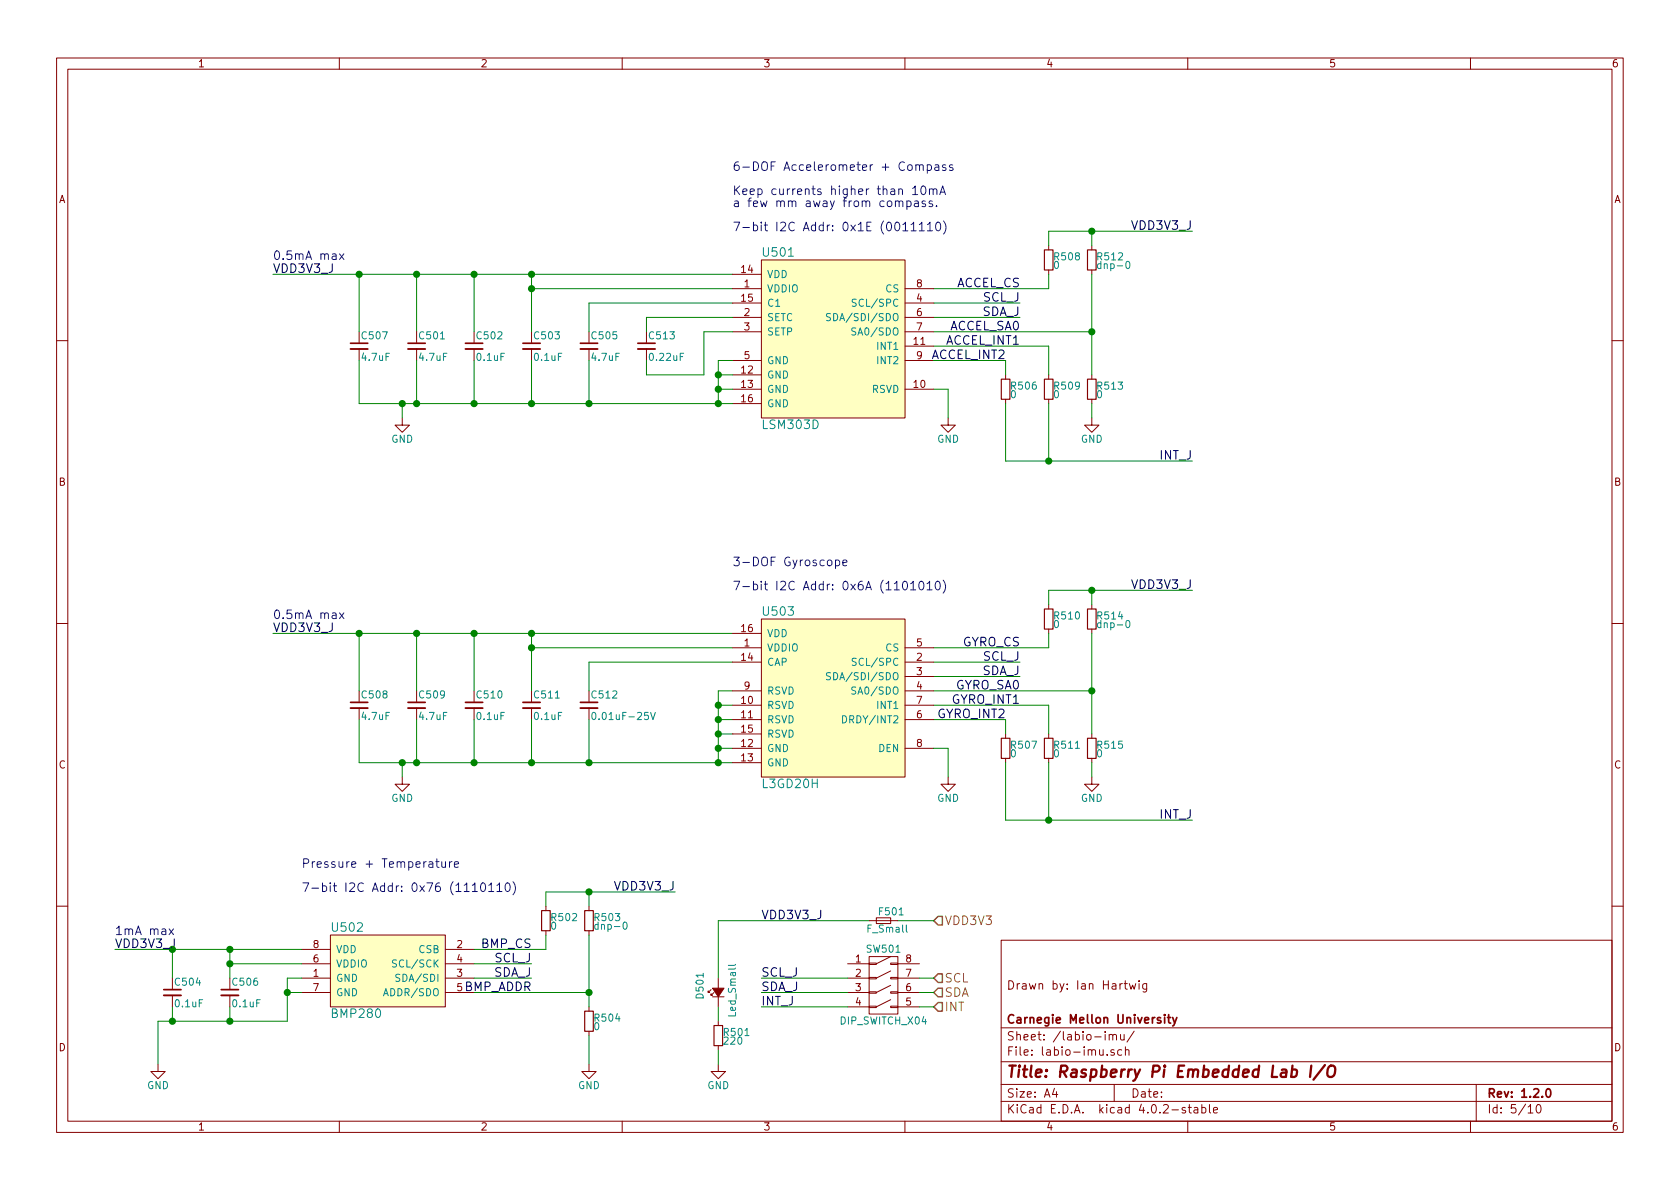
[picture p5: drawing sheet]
EESchema Schematic File Version 2
LIBS:power
LIBS:device
LIBS:transistors
LIBS:conn
LIBS:linear
LIBS:regul
LIBS:74xx
LIBS:cmos4000
LIBS:adc-dac
LIBS:memory
LIBS:xilinx
LIBS:microcontrollers
LIBS:dsp
LIBS:microchip
LIBS:analog_switches
LIBS:motorola
LIBS:texas
LIBS:intel
LIBS:audio
LIBS:interface
LIBS:digital-audio
LIBS:philips
LIBS:display
LIBS:cypress
LIBS:siliconi
LIBS:opto
LIBS:atmel
LIBS:contrib
LIBS:valves
LIBS:labio-special
LIBS:wise_logo
LIBS:cmu_logo
LIBS:labio-cache
EELAYER 25 0
EELAYER END
$Descr A4 11693 8268
encoding utf-8
Sheet 5 10
Title "Raspberry Pi Embedded Lab I/O"
Date ""
Rev "1.2.0"
Comp "Carnegie Mellon University"
Comment1 ""
Comment2 "Drawn by: Ian Hartwig"
Comment3 ""
Comment4 ""
$EndDescr
Text Notes 5100 1600 0    60   ~ 0
6-DOF Accelerometer + Compass\n\nKeep currents higher than 10mA\na few mm away from compass.\n\n7-bit I2C Addr: 0x1E (0011110)
$Comp
L GND #PWR010
U 1 1
P 2800 2900
F 0 "#PWR010" H 2800 2650 50  0001 C CNN
F 1 "GND" H 2800 2750 50  0000 C CNN
F 2 "" H 2800 2900 50  0000 C CNN
F 3 "" H 2800 2900 50  0000 C CNN
	1    2800 2900
	1    0    0    -1  
$EndComp
$Comp
L C_Small C505
U 1 1
P 4100 2400
F 0 "C505" H 4110 2470 50  0000 L CNN
F 1 "4.7uF" H 4110 2320 50  0000 L CNN
F 2 "Capacitors_SMD:C_0805" H 4100 2400 50  0001 C CNN
F 3 "" H 4100 2400 50  0000 C CNN
	1    4100 2400
	1    0    0    -1  
$EndComp
$Comp
L C_Small C503
U 1 1
P 3700 2400
F 0 "C503" H 3710 2470 50  0000 L CNN
F 1 "0.1uF" H 3710 2320 50  0000 L CNN
F 2 "Capacitors_SMD:C_0603" H 3700 2400 50  0001 C CNN
F 3 "" H 3700 2400 50  0000 C CNN
	1    3700 2400
	1    0    0    -1  
$EndComp
$Comp
L C_Small C502
U 1 1
P 3300 2400
F 0 "C502" H 3310 2470 50  0000 L CNN
F 1 "0.1uF" H 3310 2320 50  0000 L CNN
F 2 "Capacitors_SMD:C_0603" H 3300 2400 50  0001 C CNN
F 3 "" H 3300 2400 50  0000 C CNN
	1    3300 2400
	1    0    0    -1  
$EndComp
Wire Wire Line
	5100 2100 4100 2100
Wire Wire Line
	4100 2100 4100 2300
Wire Wire Line
	1900 1900 5100 1900
Wire Wire Line
	2900 1900 2900 2300
Connection ~ 2900 1900
Wire Wire Line
	3300 2300 3300 1900
Connection ~ 3300 1900
Wire Wire Line
	3700 1900 3700 2300
Connection ~ 3700 1900
Wire Wire Line
	3700 2000 5100 2000
Connection ~ 3700 2000
Text HLabel 6500 7000 2    60   Input ~ 0
INT
Text HLabel 6500 6800 2    60   Input ~ 0
SCL
Text HLabel 6500 6900 2    60   Input ~ 0
SDA
Text HLabel 6500 6400 2    60   Input ~ 0
VDD3V3
Wire Wire Line
	7100 2200 6500 2200
Wire Wire Line
	6500 2100 7100 2100
$Comp
L C_Small C506
U 1 1
P 1600 6900
F 0 "C506" H 1610 6970 50  0000 L CNN
F 1 "0.1uF" H 1610 6820 50  0000 L CNN
F 2 "Capacitors_SMD:C_0603" H 1600 6900 50  0001 C CNN
F 3 "" H 1600 6900 50  0000 C CNN
	1    1600 6900
	1    0    0    -1  
$EndComp
$Comp
L C_Small C504
U 1 1
P 1200 6900
F 0 "C504" H 1210 6970 50  0000 L CNN
F 1 "0.1uF" H 1210 6820 50  0000 L CNN
F 2 "Capacitors_SMD:C_0603" H 1200 6900 50  0001 C CNN
F 3 "" H 1200 6900 50  0000 C CNN
	1    1200 6900
	1    0    0    -1  
$EndComp
$Comp
L GND #PWR011
U 1 1
P 1100 7400
F 0 "#PWR011" H 1100 7150 50  0001 C CNN
F 1 "GND" H 1100 7250 50  0000 C CNN
F 2 "" H 1100 7400 50  0000 C CNN
F 3 "" H 1100 7400 50  0000 C CNN
	1    1100 7400
	1    0    0    -1  
$EndComp
Text Notes 2100 6200 0    60   ~ 0
Pressure + Temperature\n\n7-bit I2C Addr: 0x76 (1110110)
Text Notes 1900 1800 0    60   ~ 0
0.5mA max
Text Notes 800  6500 0    60   ~ 0
1mA max
$Comp
L DIP_SWITCH_X04 SW501
U 1 1
P 6150 6850
F 0 "SW501" H 6150 7100 50  0000 C CNN
F 1 "DIP_SWITCH_X04" H 6150 6600 50  0000 C CNN
F 2 "labio-special:DIP-8_W7.62mm_SMT" H 6150 5650 50  0001 C CNN
F 3 "" H 6150 5650 50  0000 C CNN
	1    6150 6850
	1    0    0    -1  
$EndComp
Wire Wire Line
	6400 6800 6500 6800
Wire Wire Line
	6500 6900 6400 6900
Wire Wire Line
	6400 7000 6500 7000
Text Label 7100 2200 2    60   ~ 0
SDA_J
Text Label 7100 2100 2    60   ~ 0
SCL_J
Text Label 8300 1600 2    60   ~ 0
VDD3V3_J
Text Label 1900 1900 0    60   ~ 0
VDD3V3_J
$Comp
L Led_Small D501
U 1 1
P 5000 6900
F 0 "D501" H 4950 7025 50  0000 L CNN
F 1 "Led_Small" H 4825 6800 50  0000 L CNN
F 2 "LEDs:LED-0603" V 5000 6900 50  0001 C CNN
F 3 "" V 5000 6900 50  0000 C CNN
	1    5000 6900
	0    -1   -1   0   
$EndComp
$Comp
L R_Small R501
U 1 1
P 5000 7200
F 0 "R501" H 5030 7220 50  0000 L CNN
F 1 "220" H 5030 7160 50  0000 L CNN
F 2 "Resistors_SMD:R_0603" H 5000 7200 50  0001 C CNN
F 3 "" H 5000 7200 50  0000 C CNN
	1    5000 7200
	1    0    0    -1  
$EndComp
Wire Wire Line
	5000 7000 5000 7100
$Comp
L C_Small C501
U 1 1
P 2900 2400
F 0 "C501" H 2910 2470 50  0000 L CNN
F 1 "4.7uF" H 2910 2320 50  0000 L CNN
F 2 "Capacitors_SMD:C_0805" H 2900 2400 50  0001 C CNN
F 3 "" H 2900 2400 50  0000 C CNN
	1    2900 2400
	1    0    0    -1  
$EndComp
$Comp
L LSM303D U501
U 1 1
P 5800 2200
F 0 "U501" H 5300 2650 60  0000 L CNN
F 1 "LSM303D" H 5300 1450 60  0000 L CNN
F 2 "labio-special:LGA-16_3x3mm_Pitch0.5mm_ST" H 5800 2150 60  0001 C CNN
F 3 "" H 5800 2150 60  0000 C CNN
	1    5800 2200
	1    0    0    -1  
$EndComp
$Comp
L C_Small C513
U 1 1
P 4500 2400
F 0 "C513" H 4510 2470 50  0000 L CNN
F 1 "0.22uF" H 4510 2320 50  0000 L CNN
F 2 "Capacitors_SMD:C_0603" H 4500 2400 50  0001 C CNN
F 3 "" H 4500 2400 50  0000 C CNN
	1    4500 2400
	1    0    0    -1  
$EndComp
$Comp
L BMP280 U502
U 1 1
P 2700 6800
F 0 "U502" H 2300 7150 60  0000 L CNN
F 1 "BMP280" H 2300 6550 60  0000 L CNN
F 2 "labio-special:LGA-8_2.5x2.0mm_Pitch0.65mm_BMx280" H 2100 6600 60  0001 C CNN
F 3 "" H 2100 6600 60  0000 C CNN
	1    2700 6800
	1    0    0    -1  
$EndComp
Wire Wire Line
	5300 6800 5900 6800
Wire Wire Line
	5900 6900 5300 6900
Wire Wire Line
	5300 7000 5900 7000
Text Label 5300 6400 0    60   ~ 0
VDD3V3_J
Text Label 5300 6800 0    60   ~ 0
SCL_J
Text Label 5300 6900 0    60   ~ 0
SDA_J
Text Label 5300 7000 0    60   ~ 0
INT_J
$Comp
L R_Small R509
U 1 1
P 7300 2700
F 0 "R509" H 7330 2720 50  0000 L CNN
F 1 "0" H 7330 2660 50  0000 L CNN
F 2 "Resistors_SMD:R_0603" H 7300 2700 50  0001 C CNN
F 3 "" H 7300 2700 50  0000 C CNN
	1    7300 2700
	1    0    0    -1  
$EndComp
$Comp
L R_Small R513
U 1 1
P 7600 2700
F 0 "R513" H 7630 2720 50  0000 L CNN
F 1 "0" H 7630 2660 50  0000 L CNN
F 2 "Resistors_SMD:R_0603" H 7600 2700 50  0001 C CNN
F 3 "" H 7600 2700 50  0000 C CNN
	1    7600 2700
	1    0    0    -1  
$EndComp
$Comp
L R_Small R506
U 1 1
P 7000 2700
F 0 "R506" H 7030 2720 50  0000 L CNN
F 1 "0" H 7030 2660 50  0000 L CNN
F 2 "Resistors_SMD:R_0603" H 7000 2700 50  0001 C CNN
F 3 "" H 7000 2700 50  0000 C CNN
	1    7000 2700
	1    0    0    -1  
$EndComp
$Comp
L GND #PWR012
U 1 1
P 6600 2900
F 0 "#PWR012" H 6600 2650 50  0001 C CNN
F 1 "GND" H 6600 2750 50  0000 C CNN
F 2 "" H 6600 2900 50  0000 C CNN
F 3 "" H 6600 2900 50  0000 C CNN
	1    6600 2900
	1    0    0    -1  
$EndComp
Wire Wire Line
	6600 2900 6600 2700
Wire Wire Line
	6600 2700 6500 2700
Wire Wire Line
	6500 2500 7000 2500
Wire Wire Line
	6500 2400 7300 2400
Wire Wire Line
	5100 2200 4500 2200
Wire Wire Line
	4500 2200 4500 2300
Wire Wire Line
	4500 2500 4500 2600
Wire Wire Line
	4500 2600 4900 2600
Wire Wire Line
	4900 2600 4900 2300
Wire Wire Line
	4900 2300 5100 2300
Wire Wire Line
	2500 2800 5100 2800
Wire Wire Line
	5000 2700 5100 2700
Wire Wire Line
	5000 2500 5000 2800
Connection ~ 5000 2800
Wire Wire Line
	5100 2600 5000 2600
Connection ~ 5000 2700
Wire Wire Line
	5100 2500 5000 2500
Connection ~ 5000 2600
Wire Wire Line
	4100 2500 4100 2800
Connection ~ 4100 2800
Wire Wire Line
	3700 2500 3700 2800
Connection ~ 3700 2800
Wire Wire Line
	3300 2500 3300 2800
Connection ~ 3300 2800
Wire Wire Line
	2900 2500 2900 2800
Connection ~ 2900 2800
$Comp
L R_Small R508
U 1 1
P 7300 1800
F 0 "R508" H 7330 1820 50  0000 L CNN
F 1 "0" H 7330 1760 50  0000 L CNN
F 2 "Resistors_SMD:R_0603" H 7300 1800 50  0001 C CNN
F 3 "" H 7300 1800 50  0000 C CNN
	1    7300 1800
	1    0    0    -1  
$EndComp
Wire Wire Line
	7300 1700 7300 1600
Wire Wire Line
	7300 1600 8300 1600
Wire Wire Line
	7300 1900 7300 2000
Wire Wire Line
	7300 2000 6500 2000
$Comp
L R_Small R512
U 1 1
P 7600 1800
F 0 "R512" H 7630 1820 50  0000 L CNN
F 1 "dnp-0" H 7630 1760 50  0000 L CNN
F 2 "Resistors_SMD:R_0603" H 7600 1800 50  0001 C CNN
F 3 "" H 7600 1800 50  0000 C CNN
	1    7600 1800
	1    0    0    -1  
$EndComp
Wire Wire Line
	7600 1700 7600 1600
Connection ~ 7600 1600
$Comp
L GND #PWR013
U 1 1
P 7600 2900
F 0 "#PWR013" H 7600 2650 50  0001 C CNN
F 1 "GND" H 7600 2750 50  0000 C CNN
F 2 "" H 7600 2900 50  0000 C CNN
F 3 "" H 7600 2900 50  0000 C CNN
	1    7600 2900
	1    0    0    -1  
$EndComp
Wire Wire Line
	7600 2900 7600 2800
Wire Wire Line
	7600 1900 7600 2600
Wire Wire Line
	6500 2300 7600 2300
Connection ~ 7600 2300
Wire Wire Line
	7000 2500 7000 2600
Wire Wire Line
	7300 2400 7300 2600
Wire Wire Line
	7300 2800 7300 3200
Wire Wire Line
	7000 3200 8300 3200
Wire Wire Line
	7000 2800 7000 3200
Connection ~ 7300 3200
Text Label 8300 3200 2    60   ~ 0
INT_J
Text Label 7000 2500 2    60   ~ 0
ACCEL_INT2
Text Label 7100 2400 2    60   ~ 0
ACCEL_INT1
Text Label 7100 2300 2    60   ~ 0
ACCEL_SA0
Text Label 7100 2000 2    60   ~ 0
ACCEL_CS
Wire Wire Line
	2800 2800 2800 2900
$Comp
L GND #PWR014
U 1 1
P 5000 7400
F 0 "#PWR014" H 5000 7150 50  0001 C CNN
F 1 "GND" H 5000 7250 50  0000 C CNN
F 2 "" H 5000 7400 50  0000 C CNN
F 3 "" H 5000 7400 50  0000 C CNN
	1    5000 7400
	1    0    0    -1  
$EndComp
Wire Wire Line
	5000 7400 5000 7300
Wire Wire Line
	5000 6400 5000 6800
$Comp
L GND #PWR015
U 1 1
P 2800 5400
F 0 "#PWR015" H 2800 5150 50  0001 C CNN
F 1 "GND" H 2800 5250 50  0000 C CNN
F 2 "" H 2800 5400 50  0000 C CNN
F 3 "" H 2800 5400 50  0000 C CNN
	1    2800 5400
	1    0    0    -1  
$EndComp
$Comp
L C_Small C512
U 1 1
P 4100 4900
F 0 "C512" H 4110 4970 50  0000 L CNN
F 1 "0.01uF-25V" H 4110 4820 50  0000 L CNN
F 2 "Capacitors_SMD:C_0603" H 4100 4900 50  0001 C CNN
F 3 "" H 4100 4900 50  0000 C CNN
	1    4100 4900
	1    0    0    -1  
$EndComp
$Comp
L C_Small C511
U 1 1
P 3700 4900
F 0 "C511" H 3710 4970 50  0000 L CNN
F 1 "0.1uF" H 3710 4820 50  0000 L CNN
F 2 "Capacitors_SMD:C_0603" H 3700 4900 50  0001 C CNN
F 3 "" H 3700 4900 50  0000 C CNN
	1    3700 4900
	1    0    0    -1  
$EndComp
$Comp
L C_Small C510
U 1 1
P 3300 4900
F 0 "C510" H 3310 4970 50  0000 L CNN
F 1 "0.1uF" H 3310 4820 50  0000 L CNN
F 2 "Capacitors_SMD:C_0603" H 3300 4900 50  0001 C CNN
F 3 "" H 3300 4900 50  0000 C CNN
	1    3300 4900
	1    0    0    -1  
$EndComp
Wire Wire Line
	5100 4600 4100 4600
Wire Wire Line
	4100 4600 4100 4800
Wire Wire Line
	1900 4400 5100 4400
Wire Wire Line
	2900 4400 2900 4800
Connection ~ 2900 4400
Wire Wire Line
	3300 4800 3300 4400
Connection ~ 3300 4400
Wire Wire Line
	3700 4400 3700 4800
Connection ~ 3700 4400
Wire Wire Line
	3700 4500 5100 4500
Connection ~ 3700 4500
Text Notes 1900 4300 0    60   ~ 0
0.5mA max
Text Label 1900 4400 0    60   ~ 0
VDD3V3_J
$Comp
L C_Small C509
U 1 1
P 2900 4900
F 0 "C509" H 2910 4970 50  0000 L CNN
F 1 "4.7uF" H 2910 4820 50  0000 L CNN
F 2 "Capacitors_SMD:C_0805" H 2900 4900 50  0001 C CNN
F 3 "" H 2900 4900 50  0000 C CNN
	1    2900 4900
	1    0    0    -1  
$EndComp
Wire Wire Line
	2500 5300 5100 5300
Wire Wire Line
	5000 5200 5100 5200
Wire Wire Line
	5000 4800 5000 5300
Connection ~ 5000 5300
Wire Wire Line
	5100 5100 5000 5100
Connection ~ 5000 5200
Wire Wire Line
	5100 5000 5000 5000
Connection ~ 5000 5100
Wire Wire Line
	4100 5000 4100 5300
Connection ~ 4100 5300
Wire Wire Line
	3700 5000 3700 5300
Connection ~ 3700 5300
Wire Wire Line
	3300 5000 3300 5300
Connection ~ 3300 5300
Wire Wire Line
	2900 5000 2900 5300
Connection ~ 2900 5300
Wire Wire Line
	2800 5300 2800 5400
Wire Wire Line
	5100 4900 5000 4900
Connection ~ 5000 5000
Wire Wire Line
	5100 4800 5000 4800
Connection ~ 5000 4900
Wire Wire Line
	7100 4700 6500 4700
Wire Wire Line
	6500 4600 7100 4600
Text Label 7100 4700 2    60   ~ 0
SDA_J
Text Label 7100 4600 2    60   ~ 0
SCL_J
Text Label 8300 4100 2    60   ~ 0
VDD3V3_J
$Comp
L R_Small R511
U 1 1
P 7300 5200
F 0 "R511" H 7330 5220 50  0000 L CNN
F 1 "0" H 7330 5160 50  0000 L CNN
F 2 "Resistors_SMD:R_0603" H 7300 5200 50  0001 C CNN
F 3 "" H 7300 5200 50  0000 C CNN
	1    7300 5200
	1    0    0    -1  
$EndComp
$Comp
L R_Small R515
U 1 1
P 7600 5200
F 0 "R515" H 7630 5220 50  0000 L CNN
F 1 "0" H 7630 5160 50  0000 L CNN
F 2 "Resistors_SMD:R_0603" H 7600 5200 50  0001 C CNN
F 3 "" H 7600 5200 50  0000 C CNN
	1    7600 5200
	1    0    0    -1  
$EndComp
$Comp
L R_Small R507
U 1 1
P 7000 5200
F 0 "R507" H 7030 5220 50  0000 L CNN
F 1 "0" H 7030 5160 50  0000 L CNN
F 2 "Resistors_SMD:R_0603" H 7000 5200 50  0001 C CNN
F 3 "" H 7000 5200 50  0000 C CNN
	1    7000 5200
	1    0    0    -1  
$EndComp
Wire Wire Line
	6500 5000 7000 5000
Wire Wire Line
	6500 4900 7300 4900
$Comp
L R_Small R510
U 1 1
P 7300 4300
F 0 "R510" H 7330 4320 50  0000 L CNN
F 1 "0" H 7330 4260 50  0000 L CNN
F 2 "Resistors_SMD:R_0603" H 7300 4300 50  0001 C CNN
F 3 "" H 7300 4300 50  0000 C CNN
	1    7300 4300
	1    0    0    -1  
$EndComp
Wire Wire Line
	7300 4200 7300 4100
Wire Wire Line
	7300 4100 8300 4100
Wire Wire Line
	7300 4400 7300 4500
Wire Wire Line
	7300 4500 6500 4500
$Comp
L R_Small R514
U 1 1
P 7600 4300
F 0 "R514" H 7630 4320 50  0000 L CNN
F 1 "dnp-0" H 7630 4260 50  0000 L CNN
F 2 "Resistors_SMD:R_0603" H 7600 4300 50  0001 C CNN
F 3 "" H 7600 4300 50  0000 C CNN
	1    7600 4300
	1    0    0    -1  
$EndComp
Wire Wire Line
	7600 4200 7600 4100
Connection ~ 7600 4100
$Comp
L GND #PWR016
U 1 1
P 7600 5400
F 0 "#PWR016" H 7600 5150 50  0001 C CNN
F 1 "GND" H 7600 5250 50  0000 C CNN
F 2 "" H 7600 5400 50  0000 C CNN
F 3 "" H 7600 5400 50  0000 C CNN
	1    7600 5400
	1    0    0    -1  
$EndComp
Wire Wire Line
	7600 5400 7600 5300
Wire Wire Line
	7600 4400 7600 5100
Wire Wire Line
	6500 4800 7600 4800
Connection ~ 7600 4800
Wire Wire Line
	7000 5000 7000 5100
Wire Wire Line
	7300 4900 7300 5100
Wire Wire Line
	7300 5300 7300 5700
Wire Wire Line
	7000 5700 8300 5700
Wire Wire Line
	7000 5300 7000 5700
Connection ~ 7300 5700
Text Label 8300 5700 2    60   ~ 0
INT_J
Text Label 7000 5000 2    60   ~ 0
GYRO_INT2
Text Label 7100 4900 2    60   ~ 0
GYRO_INT1
Text Label 7100 4800 2    60   ~ 0
GYRO_SA0
Text Label 7100 4500 2    60   ~ 0
GYRO_CS
$Comp
L L3GD20H U503
U 1 1
P 5800 4700
F 0 "U503" H 5300 5150 60  0000 L CNN
F 1 "L3GD20H" H 5300 3950 60  0000 L CNN
F 2 "labio-special:LGA-16_3x3mm_Pitch0.5mm_ST" H 5800 4650 60  0001 C CNN
F 3 "" H 5800 4650 60  0000 C CNN
	1    5800 4700
	1    0    0    -1  
$EndComp
Wire Wire Line
	6600 5200 6500 5200
$Comp
L GND #PWR017
U 1 1
P 6600 5400
F 0 "#PWR017" H 6600 5150 50  0001 C CNN
F 1 "GND" H 6600 5250 50  0000 C CNN
F 2 "" H 6600 5400 50  0000 C CNN
F 3 "" H 6600 5400 50  0000 C CNN
	1    6600 5400
	1    0    0    -1  
$EndComp
$Comp
L C_Small C508
U 1 1
P 2500 4900
F 0 "C508" H 2510 4970 50  0000 L CNN
F 1 "4.7uF" H 2510 4820 50  0000 L CNN
F 2 "Capacitors_SMD:C_0805" H 2500 4900 50  0001 C CNN
F 3 "" H 2500 4900 50  0000 C CNN
	1    2500 4900
	1    0    0    -1  
$EndComp
Wire Wire Line
	2500 5000 2500 5300
Connection ~ 2800 5300
Wire Wire Line
	2500 4800 2500 4400
Connection ~ 2500 4400
$Comp
L C_Small C507
U 1 1
P 2500 2400
F 0 "C507" H 2510 2470 50  0000 L CNN
F 1 "4.7uF" H 2510 2320 50  0000 L CNN
F 2 "Capacitors_SMD:C_0805" H 2500 2400 50  0001 C CNN
F 3 "" H 2500 2400 50  0000 C CNN
	1    2500 2400
	1    0    0    -1  
$EndComp
Wire Wire Line
	2500 2300 2500 1900
Connection ~ 2500 1900
Wire Wire Line
	2500 2500 2500 2800
Connection ~ 2800 2800
Text Notes 5100 4100 0    60   ~ 0
3-DOF Gyroscope\n\n7-bit I2C Addr: 0x6A (1101010)
Wire Wire Line
	1100 7400 1100 7100
Wire Wire Line
	1100 7100 2000 7100
Wire Wire Line
	1200 7100 1200 7000
Wire Wire Line
	1600 7100 1600 7000
Connection ~ 1200 7100
Wire Wire Line
	2000 7100 2000 6800
Wire Wire Line
	2000 6900 2100 6900
Connection ~ 1600 7100
Wire Wire Line
	2000 6800 2100 6800
Connection ~ 2000 6900
Wire Wire Line
	800  6600 2100 6600
Wire Wire Line
	1200 6800 1200 6600
Connection ~ 1200 6600
Wire Wire Line
	1600 6600 1600 6800
Connection ~ 1600 6600
Wire Wire Line
	1600 6700 2100 6700
Connection ~ 1600 6700
Text Label 800  6600 0    60   ~ 0
VDD3V3_J
$Comp
L R_Small R502
U 1 1
P 3800 6400
F 0 "R502" H 3830 6420 50  0000 L CNN
F 1 "0" H 3830 6360 50  0000 L CNN
F 2 "Resistors_SMD:R_0603" H 3800 6400 50  0001 C CNN
F 3 "" H 3800 6400 50  0000 C CNN
	1    3800 6400
	1    0    0    -1  
$EndComp
Wire Wire Line
	3800 6500 3800 6600
Wire Wire Line
	3800 6600 3300 6600
Wire Wire Line
	3300 6700 3700 6700
Wire Wire Line
	3700 6800 3300 6800
$Comp
L R_Small R503
U 1 1
P 4100 6400
F 0 "R503" H 4130 6420 50  0000 L CNN
F 1 "dnp-0" H 4130 6360 50  0000 L CNN
F 2 "Resistors_SMD:R_0603" H 4100 6400 50  0001 C CNN
F 3 "" H 4100 6400 50  0000 C CNN
	1    4100 6400
	1    0    0    -1  
$EndComp
$Comp
L R_Small R504
U 1 1
P 4100 7100
F 0 "R504" H 4130 7120 50  0000 L CNN
F 1 "0" H 4130 7060 50  0000 L CNN
F 2 "Resistors_SMD:R_0603" H 4100 7100 50  0001 C CNN
F 3 "" H 4100 7100 50  0000 C CNN
	1    4100 7100
	1    0    0    -1  
$EndComp
$Comp
L GND #PWR018
U 1 1
P 4100 7400
F 0 "#PWR018" H 4100 7150 50  0001 C CNN
F 1 "GND" H 4100 7250 50  0000 C CNN
F 2 "" H 4100 7400 50  0000 C CNN
F 3 "" H 4100 7400 50  0000 C CNN
	1    4100 7400
	1    0    0    -1  
$EndComp
Wire Wire Line
	4100 7400 4100 7200
Wire Wire Line
	4100 6500 4100 7000
Wire Wire Line
	4100 6900 3300 6900
Connection ~ 4100 6900
Text Label 3700 6700 2    60   ~ 0
SCL_J
Text Label 3700 6800 2    60   ~ 0
SDA_J
Wire Wire Line
	4100 6300 4100 6200
Wire Wire Line
	3800 6200 4700 6200
Wire Wire Line
	3800 6200 3800 6300
Connection ~ 4100 6200
Text Label 3700 6600 2    60   ~ 0
BMP_CS
Text Label 3700 6900 2    60   ~ 0
BMP_ADDR
Text Label 4700 6200 2    60   ~ 0
VDD3V3_J
$Comp
L F_Small F501
U 1 1
P 6150 6400
F 0 "F501" H 6110 6460 50  0000 L CNN
F 1 "F_Small" H 6030 6340 50  0000 L CNN
F 2 "Resistors_SMD:R_1206" H 6150 6400 50  0001 C CNN
F 3 "" H 6150 6400 50  0000 C CNN
	1    6150 6400
	1    0    0    -1  
$EndComp
Wire Wire Line
	6250 6400 6500 6400
Wire Wire Line
	6050 6400 5000 6400
Wire Wire Line
	6600 5400 6600 5200
$EndSCHEMATC
